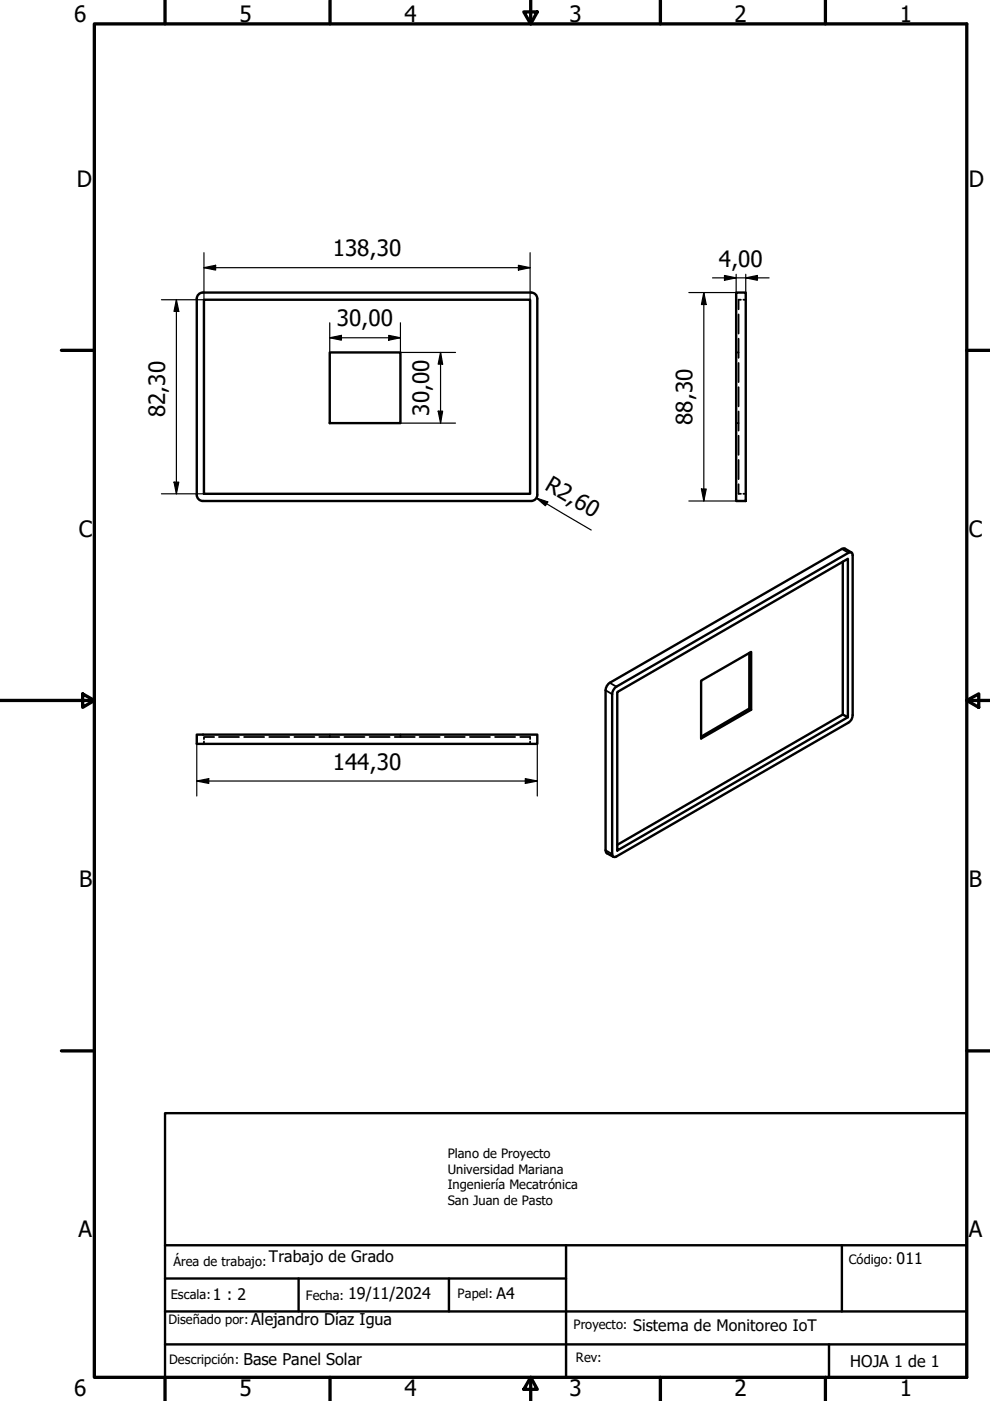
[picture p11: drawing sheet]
<svg xmlns="http://www.w3.org/2000/svg" width="210mm" height="297mm" viewBox="0 0 210 297" stroke-linecap="round" stroke-linejoin="round" font-family="sans-serif">
<!-- layer: Visible (ISO) -->
<g fill="none" stroke="#000" stroke-width=".51">
<path d="M43.2 63.5h69.2v41.2h-69.2zM69.9 74.7h15v15h-15zM112.6 62h-69.6a1.3 1.3 0 0 0-1.3 1.3v41.6a1.3 1.3 0 0 0 1.3 1.3h69.6M112.6 62a1.3 1.3 0 0 1 1.3 1.4v41.5a1.3 1.3 0 0 1-1.3 1.3M156.1 62h2v44.2h-2zM178.7 119.1v32.4M180.5 117.1l-1.4-.8-.6 .1-49.2 28.4a2.05 2.05 0 0 0-.9 1.6v33.9l.3 .6 1.3 .8M158.9 138.4v11.8l.4 .3-10.6 6.1v-12.3l10.6-6.1v12.3M41.7 155.8h72.2v1.9h-72.2zM130.4 145.8l49.8-28.7 .5 .2 .1 .4v33.9a1.82 1.82 0 0 1-.9 1.6l-49.5 28.5-.5-.2-.1-.4v-33.9l.1-.5zM130.9 146.7l48.9-28.2v33.6l-48.9 28.2zM158.9 150.2l-10.2 6"/>
<path d="M179.8 152.1l-1.1-.6-47.8 27.6"/>
</g>
<!-- layer: Oculto (ISO) -->
<g fill="none" stroke="#000" stroke-width=".38">
<path d="M156.1 74.7h.2M156.4 74.7h.2M156.6 66.7v4M156.6 71.8v4.1M156.6 76.9v4.1M157.1 63.5h-.5v2.1M157.6 63.5h.5M156.1 89.7h.2M156.4 89.7h.2M156.6 82.1v4.1M156.6 87.2v4.1M156.6 92.4v4"/>
<path d="M156.6 97.5v4.1M156.6 102.7v2h.5M157.6 104.7h.5M43.2 157.2v.5M45.4 156.3h-2.2v.4M46.4 156.3h4.3M51.8 156.3h4.2M57.1 156.3h4.2M62.4 156.3h4.3M67.7 156.3h4.2M69.9 155.8v.1M69.9 156.1v.2"/>
<path d="M73 156.3h4.3M78.4 156.3h4.2M83.7 156.3h4.2M84.9 155.8v.1M84.9 156.1v.2M89 156.3h4.2M94.3 156.3h4.3M99.6 156.3h4.3M105 156.3h4.2M110.3 156.3h2.1v.4M112.4 157.2v.5"/>
</g>
<!-- layer: Visible fina (ISO) -->
<path d="M178.5 116.4l1.4 .8M128.4 146.4l1.4 .8M129.3 144.8l1.4 .8M128.4 180.3l1.4 .8" fill="none" stroke="#000" stroke-width=".38"/>
<path d="M35 236h170v56h-170zM35 271.1h85M35 278.1h170M35 264h170M63.3 271.1v7M95.2 271.1v7M120 264v28M178.5 264v14.1M35 285h170M175.8 285v7" fill="none" stroke="#000" stroke-width=".51"/>
<!-- layer: Borde (ISO) -->
<g fill="none" stroke="#000" stroke-width=".7">
<path d="M20 5.1h185v286.9h-185zM35 0v5.1M70 0v5.1M111.1 2.5h2.8l-1.4 2.6zM112.5 0v5.1M140 0v5.1M175 0v5.1M13 74.3h7M205 74.3h5M0 148.5h20M17.5 147.1l2.5 1.4-2.5 1.5zM205 148.5l2.5-1.4v2.9z"/>
<path d="M205 148.5h5M13 222.8h7M205 222.8h5M35 292v5M70 292v5M112.5 292l1.4 2.6h-2.8zM112.5 292v5M140 292v5M175 292v5"/>
</g>
<!-- layer: Cota (ISO) -->
<g fill="none" stroke="#000" stroke-width=".25">
<path d="M43.2 56.8l2.5-.6v1.1zM43.2 53.6v9.9h-9M43.2 56.8h69.2M109.9 56.2l2.5 .6-2.5 .5zM112.4 53.6v9.9M151.1 58.9h12M153.6 58.4l2.5 .5-2.5 .5zM156.1 58.2v3.8h-10.1M158.1 58.9l2.5-.5v1zM158.1 58.2v3.8M37.4 63.5l.5 2.5h-1zM37.4 63.5v41.2"/>
<path d="M69.9 71.6l2.5-.5v1zM69.9 71.6h15M69.9 68.4v6.3M82.4 71.1l2.5 .5-2.5 .5zM84.9 68.4v6.3h11.7M93.4 74.7l.5 2.5h-1zM93.4 74.7v15M149.2 62l.5 2.6h-1zM149.2 62v44.2M84.9 89.7h11.7M92.9 87.2h1l-.5 2.5zM34.2 104.7h9"/>
<path d="M36.9 102.2h1l-.5 2.5zM113.7 105.6l2.4 .8-.5 .8zM113.7 105.6l11.6 6.8M146 106.2h10.1M148.7 103.7h1l-.5 2.5zM41.7 157.7v11.1M113.9 157.7v11.1M41.7 165.6l2.6-.5v1zM41.7 165.6h72.2M111.4 165.1l2.5 .5-2.5 .5z"/>
</g>
<g fill="#000">
<path d="M43.2 56.8l2.5-.6v1.1zM109.9 56.2l2.5 .6-2.5 .5zM153.6 58.4l2.5 .5-2.5 .5zM158.1 58.9l2.5-.5v1zM37.4 63.5l.5 2.5h-1zM69.9 71.6l2.5-.5v1zM82.4 71.1l2.5 .5-2.5 .5zM93.4 74.7l.5 2.5h-1zM149.2 62l.5 2.6h-1zM92.9 87.2h1l-.5 2.5zM36.9 102.2h1l-.5 2.5zM113.7 105.6l2.4 .8-.5 .8z"/>
<path d="M148.7 103.7h1l-.5 2.5zM41.7 165.6l2.6-.5v1zM111.4 165.1l2.5 .5-2.5 .5z"/>
</g>
<g font-size="4.8">
<text x="15.7" y="4.6">6</text>
<text x="50.8" y="4.6">5</text>
<text x="85.8" y="4.6">4</text>
<text x="120.8" y="4.6">3</text>
<text x="155.8" y="4.6">2</text>
<text x="190.8" y="4.6">1</text>
<text x="16.3" y="39.5">D</text>
<text x="205.4" y="39.5">D</text>
<text x="70.5" y="54.3">138,30</text>
<text x="152.4" y="56.6">4,00</text>
<text x="71.4" y="69.2">30,00</text>
<text x="35.1" y="88.4" transform="rotate(-90 35.1 88.4)">82,30</text>
<text x="91" y="88.2" transform="rotate(-90 91 88.2)">30,00</text>
<text x="146.8" y="90.1" transform="rotate(-90 146.8 90.1)">88,30</text>
<text x="115.3" y="103.7" transform="rotate(30 115.3 103.7)">R2,60</text>
<text x="16.7" y="113.8">C</text>
<text x="205.4" y="113.8">C</text>
<text x="70.5" y="163.2">144,30</text>
<text x="16.8" y="188">B</text>
<text x="205.4" y="188">B</text>
<text x="16.6" y="262.3">A</text>
<text x="205.4" y="262.3">A</text>
<text x="15.7" y="296">6</text>
<text x="50.8" y="296">5</text>
<text x="85.8" y="296">4</text>
<text x="120.8" y="296">3</text>
<text x="155.8" y="296">2</text>
<text x="190.8" y="296">1</text>
</g>
<g font-size="3.4">
<text x="57" y="267.5">Trabajo de Grado</text>
<text x="190.1" y="267.9">011</text>
<text x="45.1" y="275.6">1 : 2</text>
<text x="73.8" y="275.4">19/11/2024</text>
<text x="105.3" y="275.4">A4</text>
<text x="53.3" y="280.8">Alejandro Díaz Igua</text>
<text x="134.2" y="282.2">Sistema de Monitoreo IoT</text>
<text x="51.6" y="289.4">Base Panel Solar</text>
<text x="180.3" y="289.8">HOJA 1 de 1</text>
</g>
<g font-size="2.7">
<text x="94.9" y="245.6">Plano de Proyecto</text>
<text x="94.9" y="248.9">Universidad Mariana</text>
<text x="94.9" y="252.1">Ingeniería Mecatrónica</text>
<text x="94.9" y="255.4">San Juan de Pasto</text>
<text x="36.8" y="268.3">Área de trabajo:</text>
<text x="180" y="268.1">Código:</text>
<text x="36.2" y="275.5">Escala:</text>
<text x="64.8" y="275.6">Fecha:</text>
<text x="97" y="275.3">Papel:</text>
<text x="35.8" y="280.7">Diseñado por:</text>
<text x="121.6" y="281.9">Proyecto:</text>
<text x="35.9" y="289.3">Descripción:</text>
<text x="122.1" y="288.8">Rev:</text>
</g>
</svg>
